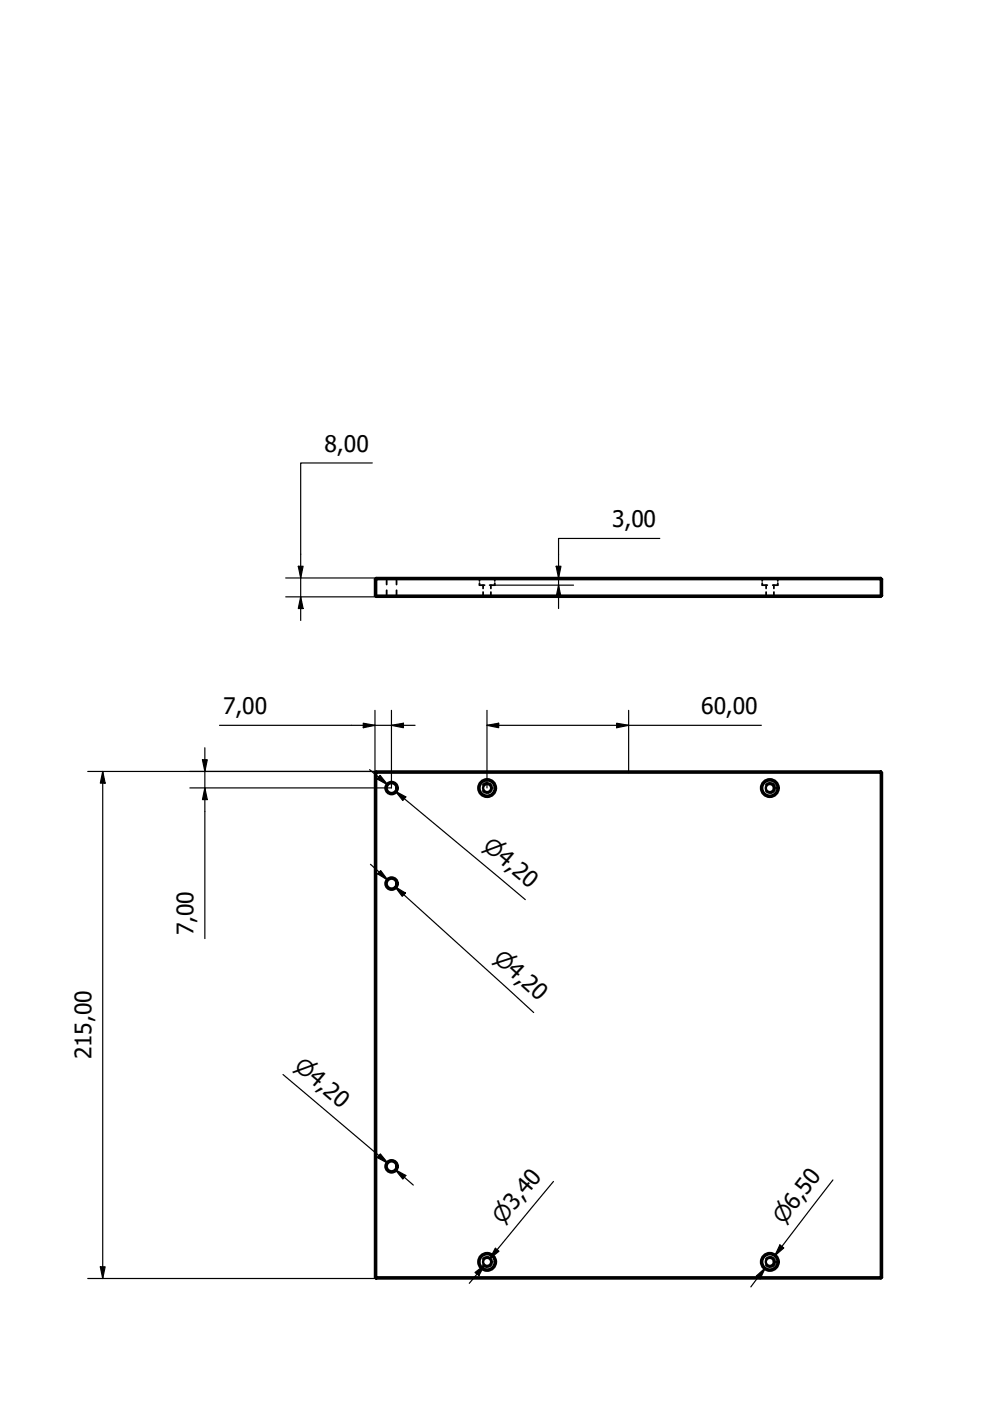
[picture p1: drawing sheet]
<svg xmlns="http://www.w3.org/2000/svg" width="210mm" height="297mm" viewBox="0 0 210 297" stroke-linecap="round" stroke-linejoin="round" font-family="sans-serif">
<!-- layer: Hidden (ISO) -->
<g fill="none" stroke="#000" stroke-width=".38">
<path d="M81.7 122.5l.1 .1M81.8 126.5h-.1M81.9 122.7l.1 .1v1.1M82 125.1v1.2l-.1 .1M84.1 125.1v1.3M84.1 122.7v1.2M84.2 126.5h.1M84.3 122.5l-.1 .1M101.4 122.5l.1 .1M101.5 122.7l.2 .5M101.7 123.6v.5h1M102.2 126.5h.1"/>
<path d="M102.4 125.5v.8l-.1 .1M102.4 124.1v.7M104.1 125.5v.8l.1 .1M104.1 124.1v.7M104.3 126.5h.1M104.9 123.6v.5h-1.1M105 122.7l-.1 .5M105.2 122.5l-.2 .1M161.4 122.5l.1 .1M161.5 122.7l.1 .5M161.6 123.6v.5h1.1M162.2 126.5h.1"/>
<path d="M162.4 125.5v.8l-.1 .1M162.4 124.1v.7M164.1 125.5v.8l.1 .1M164.1 124.1v.7M164.3 126.5h.1M164.9 123.6v.5h-1.1M165 122.7l-.1 .5M165.2 122.5l-.2 .1M102.4 166.4a1.09 1.09 0 0 1 1.6-.2 1.09 1.09 0 0 1 0 1.7 1.09 1.09 0 0 1-1.6-.2M162.4 166.4a1.09 1.09 0 0 1 1.6-.2 1.09 1.09 0 0 1 0 1.7 1.09 1.09 0 0 1-1.6-.2M102.4 266.9a1.09 1.09 0 0 1 1.6-.1 1.09 1.09 0 0 1 0 1.6 1.09 1.09 0 0 1-1.6-.2M162.4 266.9a1.09 1.09 0 0 1 1.6-.1 1.09 1.09 0 0 1 0 1.6 1.09 1.09 0 0 1-1.6-.2"/>
</g>
<!-- layer: Visible (ISO) -->
<g fill="none" stroke="#000" stroke-width=".51">
<path d="M79.5 122.8l.3-.3v.3zM79.5 122.8v3.5M79.8 122.8h107v3.5h-107.3l.3 .2zM79.8 122.5h107M79.8 126.5h107M186.8 122.5l.2 .3h-.2zM186.8 126.3h.2l-.2 .2zM187 122.8v3.5M79.5 163.8h.3v-.2l-.3 .2v107M79.8 163.8h107v107h-107zM79.8 163.6h107M186.8 163.6l.2 .2h-.2z"/>
<path d="M187 163.8v107M79.5 270.8h.3v.3zM79.8 271.1h107M186.8 270.8h.2l-.2 .3z"/>
<circle cx="83" cy="167.1" r="1.3"/>
<circle cx="83" cy="167.1" r="1.05"/>
<circle cx="103.3" cy="167.1" r="1.87"/>
<circle cx="103.3" cy="167.1" r="1.62"/>
<circle cx="103.3" cy="167.1" r=".86"/>
<circle cx="163.2" cy="167.1" r="1.87"/>
<circle cx="163.2" cy="167.1" r="1.62"/>
<circle cx="163.2" cy="167.1" r=".86"/>
<circle cx="83" cy="187.3" r="1.3"/>
<circle cx="83" cy="187.3" r="1.05"/>
<circle cx="83" cy="247.3" r="1.3"/>
<circle cx="83" cy="247.3" r="1.05"/>
<circle cx="103.3" cy="267.5" r="1.87"/>
<circle cx="103.3" cy="267.5" r="1.62"/>
<circle cx="103.3" cy="267.5" r=".86"/>
<circle cx="163.2" cy="267.5" r="1.87"/>
<circle cx="163.2" cy="267.5" r="1.62"/>
<circle cx="163.2" cy="267.5" r=".86"/>
</g>
<!-- layer: Dimension (ISO) -->
<g fill="none" stroke="#000" stroke-width=".25">
<path d="M78.9 98.2h-15.1v33.4M139.9 114.2h-21.5v14.8M60.6 122.5h19.2M60.6 126.5h19.2M63.2 120.1h1.1l-.5 2.4zM63.8 126.5l.5 2.5h-1.1zM104.9 124.1h16.7M117.9 120.1h1l-.5 2.4zM118.4 124.1l.5 2.4h-1zM43.4 158.5v40.5M46.5 153.8h41.5M77 153.3l2.5 .5-2.5 .5z"/>
<path d="M79.5 150.6v13.2M83 153.8l2.5-.5v1zM83 150.6v16.5h-1.5M103.3 153.8l2.4-.5v1zM103.3 153.8h58.1M103.3 150.6v16.5M130.7 153.3l2.6 .5-2.6 .5zM133.3 150.6v13.2M18.6 163.6h61.2M21.8 163.6l.5 2.4h-1zM21.8 163.6v107.5M40.3 167.1h41.2"/>
<path d="M42.9 161.1h1l-.5 2.5zM43.4 167.1l.5 2.4h-1zM78.4 163.2l3.8 3.2M80.6 164.4l1.6 2-2.3-1.3zM83.8 167.8l2.2 1.2-.6 .7zM85.7 169.3l-1.9-1.5 27.6 22.9M78.5 183.2l3.7 3.4M80.7 184.6l1.5 2-2.1-1.3zM83.8 188l2.2 1.3-.7 .7zM85.7 189.7l-1.9-1.7 29.4 26.7M60 227.8l22.2 18.8-1.9-1.6M80.6 244.7l1.6 1.9-2.3-1.2z"/>
<path d="M83.8 248l2.2 1.2-.6 .8zM83.8 248l3.8 3.3M117.3 250.5l-13.5 16.4 1.6-1.9M176.6 250.2l-12.3 16 1.5-1.9M18.6 271.1h61.2M21.3 268.6h1l-.5 2.5zM100.7 269.8l2-1.6-1.2 2.2zM102.7 268.2l-3.2 3.9M105 264.7l.8 .6-2 1.6zM160.3 270.6l1.9-1.8-1 2.3zM162.2 268.8l-3 4M165.4 264l.8 .6-1.9 1.6z"/>
</g>
<g fill="#000">
<path d="M63.2 120.1h1.1l-.5 2.4z" fill-rule="evenodd"/>
<path d="M63.8 126.5l.5 2.5h-1.1z" fill-rule="evenodd"/>
<path d="M117.9 120.1h1l-.5 2.4z" fill-rule="evenodd"/>
<path d="M118.4 124.1l.5 2.4h-1z" fill-rule="evenodd"/>
<path d="M77 153.3l2.5 .5-2.5 .5z" fill-rule="evenodd"/>
<path d="M83 153.8l2.5-.5v1z" fill-rule="evenodd"/>
<path d="M103.3 153.8l2.4-.5v1z" fill-rule="evenodd"/>
<path d="M130.7 153.3l2.6 .5-2.6 .5z" fill-rule="evenodd"/>
<path d="M21.8 163.6l.5 2.4h-1z" fill-rule="evenodd"/>
<path d="M42.9 161.1h1l-.5 2.5z" fill-rule="evenodd"/>
<path d="M43.4 167.1l.5 2.4h-1z" fill-rule="evenodd"/>
<path d="M80.6 164.4l1.6 2-2.3-1.3z" fill-rule="evenodd"/>
<path d="M83.8 167.8l2.2 1.2-.6 .7z" fill-rule="evenodd"/>
<path d="M80.7 184.6l1.5 2-2.1-1.3z" fill-rule="evenodd"/>
<path d="M83.8 188l2.2 1.3-.7 .7z" fill-rule="evenodd"/>
<path d="M80.6 244.7l1.6 1.9-2.3-1.2z" fill-rule="evenodd"/>
<path d="M83.8 248l2.2 1.2-.6 .8z" fill-rule="evenodd"/>
<path d="M21.3 268.6h1l-.5 2.5z" fill-rule="evenodd"/>
<path d="M100.7 269.8l2-1.6-1.2 2.2z" fill-rule="evenodd"/>
<path d="M105 264.7l.8 .6-2 1.6z" fill-rule="evenodd"/>
<path d="M160.3 270.6l1.9-1.8-1 2.3z" fill-rule="evenodd"/>
<path d="M165.4 264l.8 .6-1.9 1.6z" fill-rule="evenodd"/>
</g>
<g font-size="4.8">
<text x="68.8" y="95.8">8,00</text>
<text x="129.8" y="111.7">3,00</text>
<text x="47.3" y="151.4">7,00</text>
<text x="148.7" y="151.4">60,00</text>
<text x="41" y="198.2" transform="rotate(-90 41 198.2)">7,00</text>
<text x="19.4" y="224.6" transform="rotate(-90 19.4 224.6)">215,00</text>
</g>
<g font-size="4.6">
<text x="102.2" y="179.9" transform="rotate(40 102.2 179.9)">⌀4,20</text>
<text x="104.4" y="203.4" transform="rotate(42 104.4 203.4)">⌀4,20</text>
<text x="62.2" y="226.5" transform="rotate(40 62.2 226.5)">⌀4,20</text>
<text x="106.6" y="259.8" transform="rotate(-50 106.6 259.8)">⌀3,40</text>
<text x="166.2" y="259.8" transform="rotate(-52 166.2 259.8)">⌀6,50</text>
</g>
</svg>
